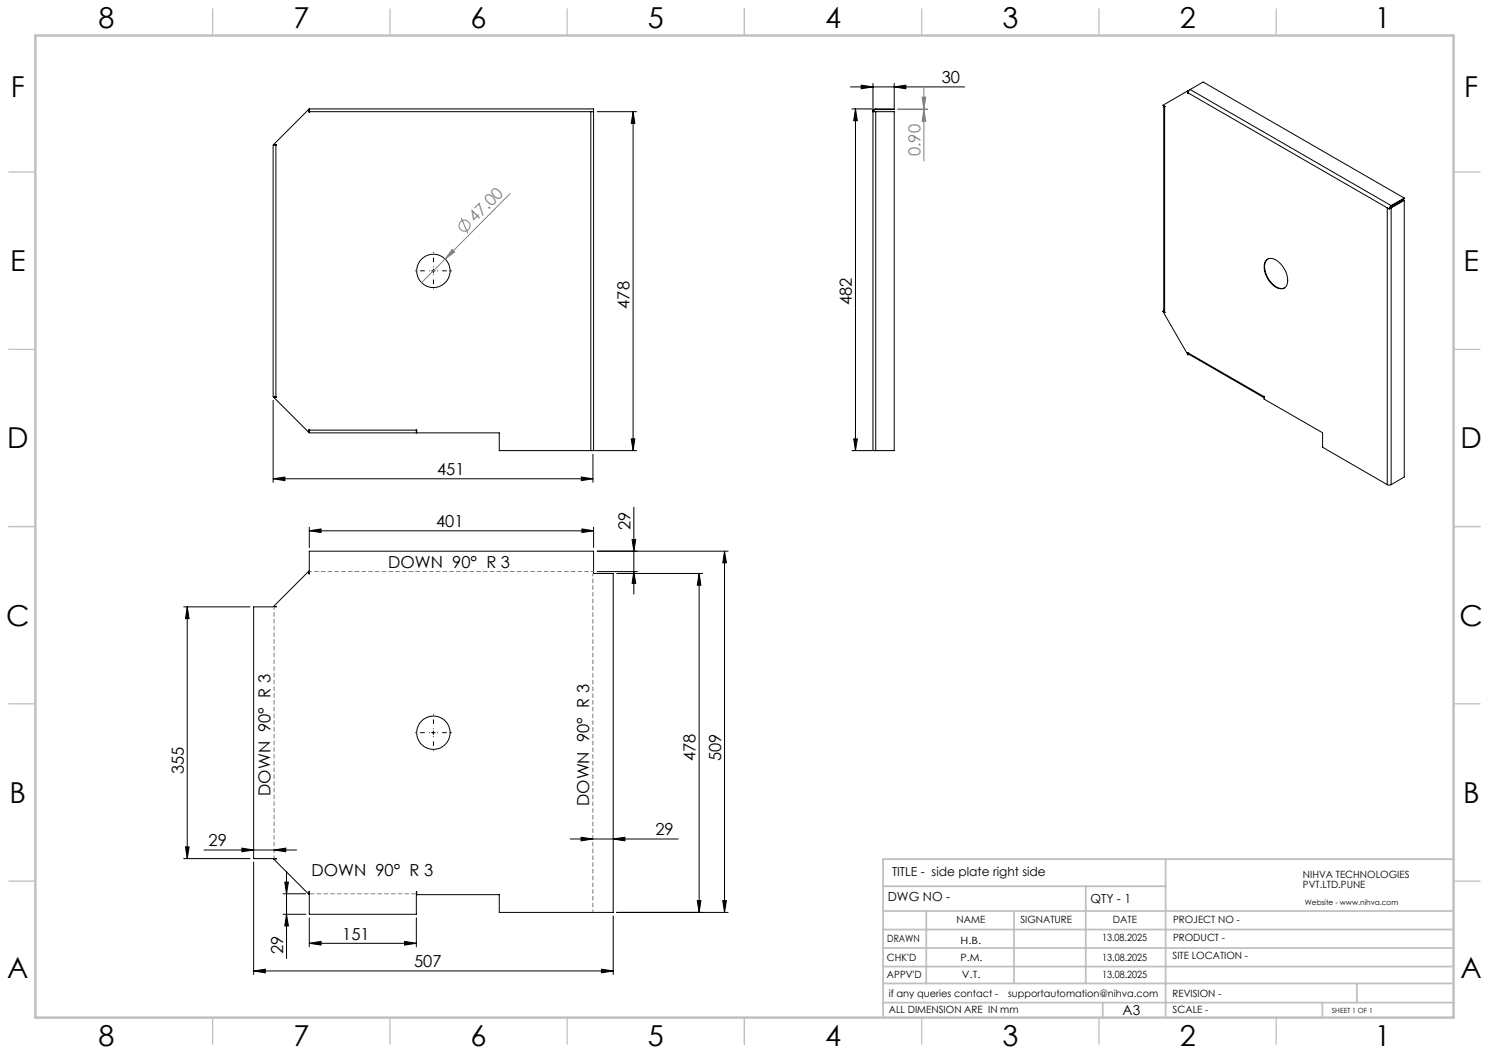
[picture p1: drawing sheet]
<svg xmlns="http://www.w3.org/2000/svg" width="420mm" height="297mm" viewBox="0 0 420 297" stroke-linecap="round" stroke-linejoin="round" font-family="sans-serif">
<g fill="none" stroke="#000" stroke-width=".28">
<path d="M87.2 31.5v-.8h80.2v.8M87.2 31.5l-.1 .1v-.8l-9.9 10h.7l-.1 .1M87.2 31.5h80.2M166.7 31.5v95.6M167.4 31.5v95.6h-.7M168.5 31.5h11.1M178.6 31.5v95.6M178.6 31.5l.5 3.3h-1.1zM239.9 24.5h32.2M240.3 30.7h5.7M241.3 30.7v96.4M241.3 30.7l.5 3.3h-1z"/>
<path d="M242.9 24l3.3 .5-3.3 .5zM246.2 23.5v7M246.4 31.5h.6M246.4 31l-.2-.2v96.3h.8M247 30.9l-.4 .2-.2 .4M247 30.7a.73 .73 0 0 0-.8 .8h.2M247 31.5h5.2v95.6h-5.2M247 30.7h5.2v.2h-5.2M247 30.7v.2M247 31.5v95.6M252.2 24.5l3.3-.5v1zM252.2 23.5v7"/>
<path d="M328.3 29.8v57.9l.2 .3M328.3 29.9l.2 .2M328.5 30.1v57.9M328.6 30l-.1 .1M335.1 25.6v.6M335.1 25.6l-7.1 4.1 .6 .3M335.1 25.6l.1-.1v.4M335.1 26.2l56.2 32.4M335.1 26.2h.1M335.7 25.3l-.6 .9M335.7 25.3l56.7 32.7M335.7 25.3l3.7-2.2 56.7 32.8"/>
<path d="M77.8 40.9h-.8v71h.8M77.8 40.9v71M391.3 58.6l.6 .3M391.3 58.6v78.1M392.3 58.6l-.3 .1M392.3 58.6h.1M392.4 58l-.5 .9M392.4 58.1l-.5 .8M392.4 58.6l-.4 .2M392.4 58v.1M392.4 58.6v78.1M396.1 55.9l-3.7 2.1"/>
<path d="M396.1 55.9l-3.7 2.2M396.1 56.5v78l-3.7 2.2M396.1 56.5l-3.7 2.1M396.1 56.5l-3.8 2.1M121.7 76.4h1M122.2 75.9v1M357.1 73.5a2.38 2.38 0 0 1 3.5 .3 6.3 6.3 0 0 1 2.2 6.9 2.28 2.28 0 0 1-3.4 0 6.7 6.7 0 0 1-2.5-6.9zM357.6 73.1a3.4 3.4 0 0 0-.6 3.9 6 6 0 0 0 4.5 4.4l.8-.2M328 87.8l7.1 12.3M328 87.8l.5 .2M328 87.8h.3M335.1 99.6l.1 .3 21.4 12.3"/>
<path d="M335.1 99.6l21.4 12.3M335.1 99.6v.5M335.2 99.8l-.1 .3M77 112.9v23.2M77.8 111.9l.1 .1h-.7l9.9 10v-.8l.1 .1M356.5 111.9l.1 .2M356.6 111.8v.8l16.5 9.5v4l18.2 10.6M356.6 111.8l-.1 .1M77 135l3.4-.5v1.1zM77 135h90.3M87.2 121.3v.8h30.2v-.8M87.2 121.3h30.2"/>
<path d="M117.4 121.3l.1-.1v.9h23.3v5h25.9M164 134.5l3.3 .5-3.3 .6zM167.3 128.1v8M167.7 127.1h11.9M178 123.8h1.1l-.5 3.3zM240.3 127.1h5.7M240.8 123.8h1l-.5 3.3zM391.3 136.7l.6 .1 .5-.1M87.2 149.7l3.4-.5v1zM87.2 148.7v5.7M87.2 149.7h80.2M164.1 149.2l3.3 .5-3.3 .5z"/>
<path d="M167.4 148.7v5.7M168.5 155.5h36.9M178.3 152.1h1l-.5 3.4zM178.8 143v24.6M204.4 155.5v101.8M204.4 155.5l.5 3.2h-1zM51.8 171.2h18.7M52.8 171.2l.5 3.3h-1zM52.8 171.2v71M71.5 171.2h6.4l-.7-.1 9.9-10 .1 .8v-6.4h80.2v6.2h5.6v95.6h-32.2v-5h-23.3l-.1-.8v6.4h-30.2v-6.4l-.1 .8-9.9-10.1h.7h-6.4zM168.5 161.2h11.3M174 161.7h24.2"/>
<path d="M178.8 161.2l.5 3.3h-1zM197.2 161.7l.5 3.4h-1zM197.2 161.7v95.6M121.7 206.7h1M122.2 206.2v.9M52.3 238.9h1l-.5 3.3zM57.5 239.7h26.1M68.2 239.2l3.3 .5-3.3 .5zM77.3 239.7l3.3-.5v1zM160.9 236.6h30.4M163.9 236.1l3.3 .5-3.3 .6zM173 236.6l3.2-.5v1.1z"/>
<path d="M51.8 242.2h18.7M71.5 243.2v31.7M79.8 257.9h6.5M79.8 252.1h6.5M80.3 248.8h1.1l-.6 3.3zM80.8 245.7v24.7M80.8 257.9l.6 3.3h-1.1zM87.2 258.9v8.1M117.4 258.9v8.1M173 258.3v16.6M174 257.3h31.4M196.7 254h1l-.5 3.3z"/>
<path d="M203.9 254h1l-.5 3.3zM71.5 273.9l3.3-.5v1zM71.5 273.9h101.5M87.2 266.1l3.4-.6v1.1zM87.2 266.1h30.2M114.1 265.5l3.3 .6-3.3 .5zM169.7 273.4l3.3 .5-3.3 .5z"/>
<circle cx="122.3" cy="76.4" r="4.7"/>
<circle cx="122.3" cy="206.7" r="4.7"/>
</g>
<g fill="none" stroke="#808080" stroke-width=".28">
<path d="M253.2 30.9h8.4M253.2 30.7h8.4M260.1 27.4h1l-.5 3.3zM260.6 24.4v21M260.6 30.9l.5 3.3h-1zM143.9 54.6l-25 25.1M127.5 70.4l.7 .7-2.6 2zM130.1 61.5l1.9 4.3"/>
<circle cx="131" cy="63.7" r="1.56"/>
</g>
<path d="M121.3 76.4h-4.2M122.3 75.4v-4.2M122.3 77.4v4.2M123.3 76.4h4.2M121.3 206.6h-4.2M122.3 205.6v-4.2M122.3 207.6v4.2M123.3 206.6h4.2" fill="none" stroke="#000" stroke-width=".28" stroke-dasharray="15.2 1.3 1.3 1.3" stroke-dashoffset="15" stroke-linecap="butt"/>
<path d="M77.3 171.1v71" fill="none" stroke="#808080" stroke-width=".28" stroke-dasharray="1.3 .6" stroke-dashoffset=".4" stroke-linecap="butt"/>
<path d="M87.3 252.1h30.2" fill="none" stroke="#808080" stroke-width=".28" stroke-dasharray="1.3 .6" stroke-dashoffset="-.2" stroke-linecap="butt"/>
<path d="M167.5 161.2h-80.2M167.2 257.3v-95.6" fill="none" stroke="#808080" stroke-width=".28" stroke-dasharray="1.3 .6" stroke-dashoffset=".5" stroke-linecap="butt"/>
<g fill="none" stroke="#c0c0c0" stroke-width=".35">
<path d="M60 2.5v7.5M110 2.5v7.5M160 2.5v7.5M210 2.5v7.5M260 2.5v7.5M310 2.5v7.5M360 2.5v7.5M2.5 48.5h7.5M410 48.5h7.5M2.5 98.5h7.5M410 98.5h7.5M2.5 148.5h7.5"/>
<path d="M410 148.5h7.5M2.5 198.5h7.5M410 198.5h7.5M2.5 248.5h7.5M410 248.5h7.5M60 287v7.5M110 287v7.5M160 287v7.5M210 287v7.5M260 287v7.5M310 287v7.5M360 287v7.5"/>
</g>
<g fill="none" stroke="#c0c0c0" stroke-width=".5">
<path d="M249.1 257h160.9M249.1 250h79.7M261.3 257v20.4M286 257v20.4M306.2 250v27.4M328.8 242.3v44.7M410 242.3h-160.9v44.7M249.1 272.6h160.9M249.1 267.4h160.9M249.1 262.2h160.9M249.1 277.4h160.9M382.7 277.4v5.4"/>
<path d="M249.1 282.8h160.9M311 282.8v4.2M373 282.8v4.2"/>
</g>
<path d="M10 10h400v277h-400z" fill="none" stroke="#c0c0c0" stroke-width=".7"/>
<g fill="#000">
<path d="M241.3 30.7l.5 3.3h-1zM240.8 123.8h1l-.5 3.3z"/>
<path d="M178.8 161.2l.5 3.3h-1zM178.3 152.1h1l-.5 3.4zM52.3 238.9h1l-.5 3.3zM52.8 171.2l.5 3.3h-1z"/>
<path d="M68.2 239.2l3.3 .5-3.3 .5zM77.3 239.7l3.3-.5v1zM87.2 149.7l3.4-.5v1zM164.1 149.2l3.3 .5-3.3 .5z"/>
<path d="M163.9 236.1l3.3 .5-3.3 .6zM173 236.6l3.2-.5v1.1z"/>
<path d="M80.3 248.8h1.1l-.6 3.3zM80.8 257.9l.6 3.3h-1.1zM197.2 161.7l.5 3.4h-1zM196.7 254h1l-.5 3.3zM204.4 155.5l.5 3.2h-1zM203.9 254h1l-.5 3.3z"/>
<path d="M71.5 273.9l3.3-.5v1zM169.7 273.4l3.3 .5-3.3 .5zM242.9 24l3.3 .5-3.3 .5zM252.2 24.5l3.3-.5v1z"/>
<path d="M114.1 265.5l3.3 .6-3.3 .5zM87.2 266.1l3.4-.6v1.1z"/>
</g>
<path d="M260.6 30.9l.5 3.3h-1zM260.1 27.4h1l-.5 3.3z" fill="#808080"/>
<g fill="#000">
<path d="M77 135l3.4-.5v1.1zM164 134.5l3.3 .5-3.3 .6z"/>
<path d="M178 123.8h1.1l-.5 3.3zM178.6 31.5l.5 3.3h-1.1z"/>
</g>
<path d="M127.5 70.4l.7 .7-2.6 2z" fill="#808080"/>
<g font-size="8.1">
<text x="27.8" y="8">8</text>
<text x="82.8" y="8">7</text>
<text x="132.8" y="8">6</text>
<text x="182.8" y="8">5</text>
<text x="232.8" y="8">4</text>
<text x="282.8" y="8">3</text>
<text x="332.8" y="8">2</text>
<text x="387.8" y="8">1</text>
<text x="3" y="27.2">F</text>
<text x="413" y="27.2">F</text>
<text x="2.8" y="76.5">E</text>
<text x="412.8" y="76.5">E</text>
<text x="2" y="126.5">D</text>
<text x="412" y="126.5">D</text>
<text x="1.7" y="176.5">C</text>
<text x="411.7" y="176.5">C</text>
<text x="2.7" y="226.5">B</text>
<text x="412.7" y="226.5">B</text>
<text x="2" y="275.7">A</text>
<text x="412" y="275.7">A</text>
<text x="27.8" y="295">8</text>
<text x="82.8" y="295">7</text>
<text x="132.8" y="295">6</text>
<text x="182.8" y="295">5</text>
<text x="232.8" y="295">4</text>
<text x="282.8" y="295">3</text>
<text x="332.8" y="295">2</text>
<text x="387.8" y="295">1</text>
</g>
<g font-size="4.7">
<text x="265.7" y="23.5">30</text>
<text x="177.6" y="87.1" transform="rotate(-90 177.6 87.1)">478</text>
<text x="240.3" y="86.1" transform="rotate(-90 240.3 86.1)">482</text>
<text x="123.3" y="134">451</text>
<text x="123" y="148.7">401</text>
<text x="177.8" y="149.5" transform="rotate(-90 177.8 149.5)">29</text>
<text x="109.5" y="160.2">DOWN 90° R 3</text>
<text x="196.2" y="214.8" transform="rotate(-90 196.2 214.8)">478</text>
<text x="203.4" y="214.8" transform="rotate(-90 203.4 214.8)">509</text>
<text x="51.8" y="218.3" transform="rotate(-90 51.8 218.3)">355</text>
<text x="76.3" y="224.5" transform="rotate(-90 76.3 224.5)">DOWN 90° R 3</text>
<text x="166.2" y="227.4" transform="rotate(-90 166.2 227.4)">DOWN 90° R 3</text>
<text x="58.8" y="238.7">29</text>
<text x="184.9" y="235.6">29</text>
<text x="87.9" y="247">DOWN 90° R 3</text>
<text x="79.8" y="269.1" transform="rotate(-90 79.8 269.1)">29</text>
<text x="96.6" y="265">151</text>
<text x="116.8" y="272.8">507</text>
</g>
<g font-size="4.7" fill="#808080">
<text x="259.6" y="44.1" transform="rotate(-90 259.6 44.1)">0.90</text>
<text x="134.1" y="63" transform="rotate(-45 134.1 63)">47.00</text>
</g>
<text font-size="3.9" x="316.7" y="286.4">A3</text>
<g font-size="3.5">
<text x="251.6" y="247">TITLE - side plate right side</text>
<text x="250.4" y="254.2">DWG NO -</text>
<text x="307.6" y="254.8">QTY - 1</text>
</g>
<g font-size="2.8">
<text x="367.5" y="247.7">NIHVA TECHNOLOGIES</text>
<text x="367.5" y="250.5">PVT.LTD.PUNE</text>
<text x="269.8" y="260.4">NAME</text>
<text x="287.8" y="260.4">SIGNATURE</text>
<text x="313.9" y="260.5">DATE</text>
<text x="330.9" y="260.5">PROJECT NO -</text>
<text x="250.3" y="265.7">DRAWN</text>
<text x="270.9" y="266.1">H.B.</text>
<text x="310.9" y="265.5">13.08.2025</text>
<text x="330.9" y="265.5">PRODUCT -</text>
<text x="250.2" y="271.1">CHK'D</text>
<text x="250.2" y="275.8">APPV'D</text>
<text x="270.9" y="271.1">P.M.</text>
<text x="271.3" y="275.8">V.T.</text>
<text x="310.9" y="271.1">13.08.2025</text>
<text x="310.9" y="275.8">13.08.2025</text>
<text x="330.7" y="270.6">SITE LOCATION -</text>
<text x="250.7" y="281.1">if any queries contact -</text>
<text x="284.3" y="281.1">supportautomation@nihva.com</text>
<text x="330.7" y="281.1">REVISION -</text>
<text x="250.7" y="285.6">ALL DIMENSION ARE IN mm</text>
<text x="330.7" y="285.6">SCALE -</text>
</g>
<text font-size="2.1" x="368.1" y="255.1">Website - www.nihva.com</text>
<text font-size="2" x="375.7" y="285.6">SHEET 1 OF 1</text>
</svg>
